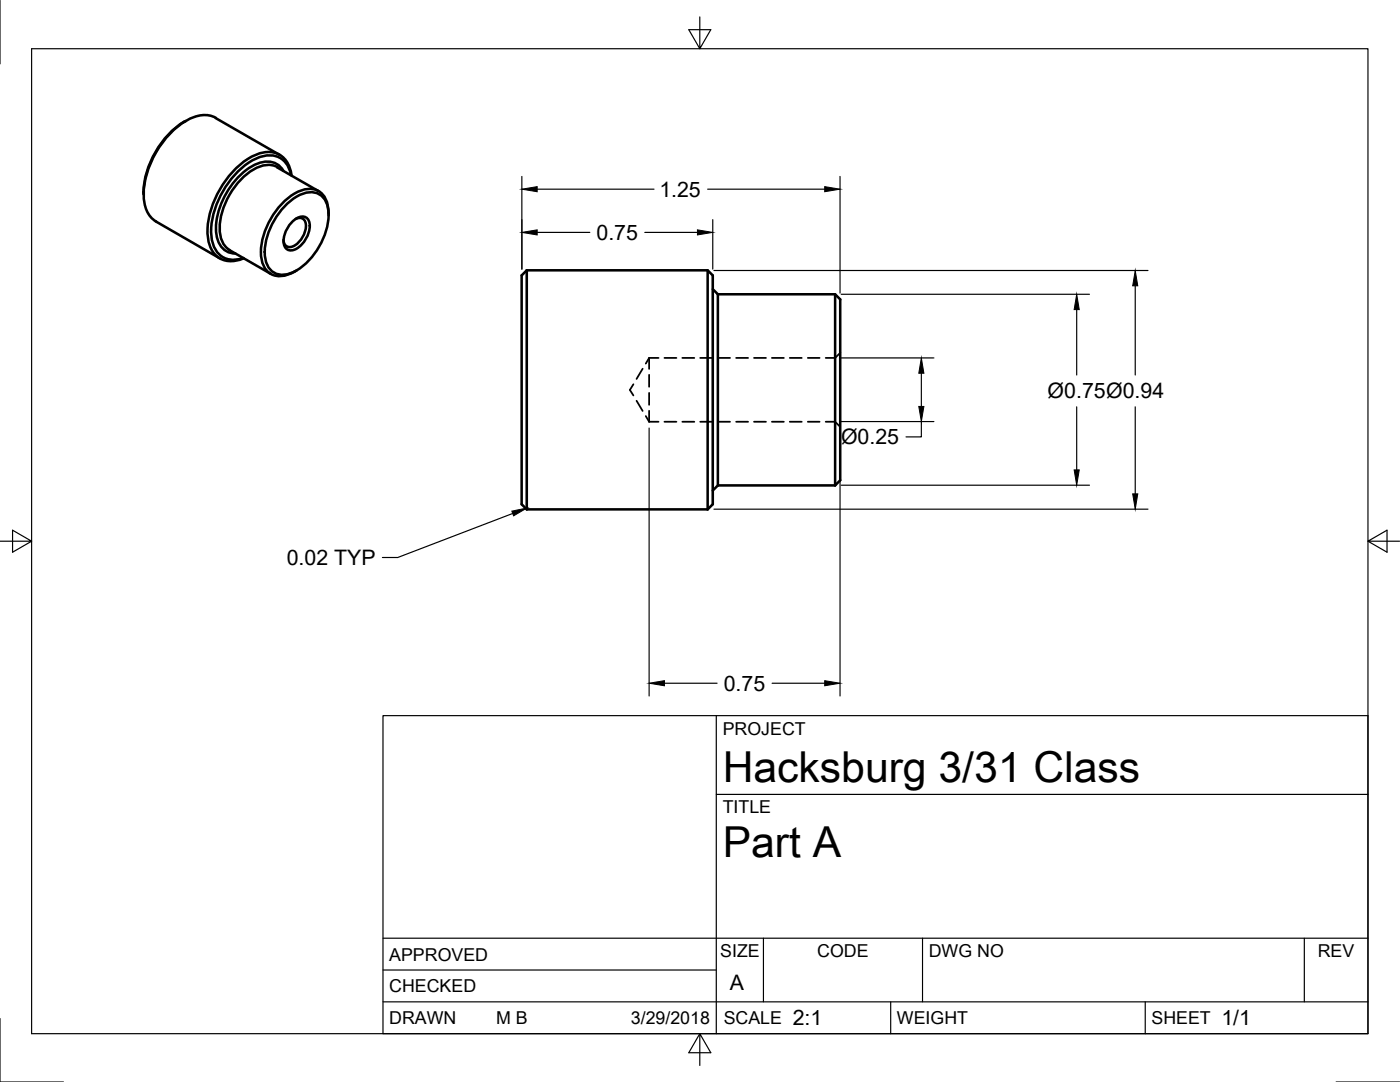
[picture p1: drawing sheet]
<svg xmlns="http://www.w3.org/2000/svg" width="279mm" height="216mm" viewBox="0 0 279 216" stroke-linecap="round" stroke-linejoin="round" font-family="sans-serif">
<!-- layer: Visible -->
<g fill="none" stroke="#000" stroke-width=".51">
<path d="M28.6 38.3v.4M36.7 24.3a17.9 17.9 0 0 0-8.1 14M37.1 24.1l-.4 .2M43 23.6l12.8 7.3M43.1 23.5a5.7 5.7 0 0 0-5.5 .3 18.4 18.4 0 0 0-8.9 15.5 5.7 5.7 0 0 0 2.4 4.9M55.3 33.4l8.3 4.7M55.4 33.3a5 5 0 0 0-5.3 .8 14.9 14.9 0 0 0-6.2 11.9 4.7 4.7 0 0 0 1.9 3.9l8.3 4.7M56.5 34.1a4 4 0 0 0-5.6-1.3 15.3 15.3 0 0 0-7.8 13.5 4 4 0 0 0 3.9 4.3M58.1 34.9a4.4 4.4 0 0 0-6.3-3.5 16.3 16.3 0 0 0-8.6 9.5 11.1 11.1 0 0 0-.2 8.8 4.3 4.3 0 0 0 5.5 1.8M58.2 35a4.7 4.7 0 0 0-5.6-4.6 13.9 13.9 0 0 0-8.4 6.8 16.3 16.3 0 0 0-2.6 10.8 4.6 4.6 0 0 0 6 3.9l1-.3M31.1 44.2l12.8 7.3M56.7 41.2a7.6 7.6 0 0 1 6-2.8 3.6 3.6 0 0 1 2.8 3.4 13.6 13.6 0 0 1-7.2 12.6 3.6 3.6 0 0 1-5.4-3.1 13.6 13.6 0 0 1 3.8-10.1z"/>
<path d="M58.2 44.4a2.35 2.35 0 0 1 3.1-.9 3.2 3.2 0 0 1 .1 3.5 4.7 4.7 0 0 1-3.3 3 1.79 1.79 0 0 1-1.5-2.5 6.1 6.1 0 0 1 1.6-3.1zM59 43.7a1.34 1.34 0 0 1 1.5 0 1.34 1.34 0 0 1 .6 1.4 4.8 4.8 0 0 1-2.8 4.1 1.26 1.26 0 0 1-1.7-1.3M59.2 54l-.4 .2M65.6 42.9a5.4 5.4 0 0 0-1.7-4.6 4.5 4.5 0 0 0-5.1 .3 14.6 14.6 0 0 0-6.7 12.8 3.8 3.8 0 0 0 5.7 3.3l1-.5M105.1 53.9h36.1l1 1.1v45.6l-1 1M105.1 53.9v47.7M105.1 53.9l-1 1.1v45.6l1 1M141.2 53.9v47.7M142.2 57.7l1.1 1M143.3 58.7h23.4l1 1v36.1l-1 1.1M143.3 58.7v38.2M166.7 58.7v38.2"/>
<path d="M166.7 96.9h-23.4l-1.1 1M105.1 101.6h36.1"/>
</g>
<!-- layer: Hidden -->
<g fill="none" stroke="#000" stroke-width=".35">
<path d="M126.4 76.7l-.7 1.1 .7 1.1M127 80l1.3 2M128.3 73.6l-1.3 2M129.5 78.4v2.4M129.5 74.8v2.4M129.5 71.4v2.2M129.5 71.4h1.9M129.5 71.4l-.6 1.2M132.6 71.4h2.4M136.2 71.4h2.4M139.7 71.4h2.4M143.3 71.4h2.4"/>
<path d="M146.9 71.4h2.4M150.5 71.4h2.4M154 71.4h2.4M157.6 71.4h2.4M161.2 71.4h2.4M167.7 70.4l-1 1h-1.9M128.9 83l.6 1.2M129.5 82v2.2M129.5 84.2h1.9M132.6 84.2h2.4M136.2 84.2h2.4M139.7 84.2h2.4"/>
<path d="M143.3 84.2h2.4M146.9 84.2h2.4M150.5 84.2h2.4M154 84.2h2.4M157.6 84.2h2.4M161.2 84.2h2.4M164.8 84.2h1.9l1 1"/>
</g>
<!-- layer: Border -->
<path d="M0 .1v12.6M6.3 9.7h266.7v196.6h-266.7zM139.7 3.4v6.3l2.2-3.8h-4.4l2.2 3.8M0 108h6.3l-3.8-2.2v4.4l3.8-2.2M273 108l3.8 2.2v-4.4l-3.8 2.2h6.3M0 203.2v12.7h12.7M139.7 206.3l-2.2 3.8h4.4l-2.2-3.8v6.3M266.7 215.9h12.6" fill="none" stroke="#000" stroke-width=".24"/>
<!-- layer: Titleblock -->
<path d="M76.4 142.8h196.6v63.5h-196.6zM143 158.5h130M143 142.8v63.5M76.4 199.9h196.6M76.4 193.6h66.6M76.4 187.2h196.6M152.4 187.2v12.7M177.8 199.9v6.4M184.1 187.2v12.7M228.6 199.9v6.4M260.3 187.2v12.7" fill="none" stroke="#000" stroke-width=".24"/>
<!-- layer: Dimensions -->
<g fill="none" stroke="#000" stroke-width=".24">
<path d="M104.1 35.2v18.5M107.2 37.7h23.3M141.2 37.7h23.4M167.6 35.2v23.3M107.2 46.4h10.5M128.7 46.4h10.5M142.2 43.8v9.9M142.5 54h86.6M167.9 58.7h49.5M226.6 57v17.8M167.9 71.4h18.5M183.9 74.5v6.6"/>
<path d="M214.9 61.8v13M129.5 85.4v53.5M167.6 86.4v52.5M167.9 96.8h49.5M167.9 84.1h18.5M183.9 84.1v3.1h-3.1M214.9 81.2v12.6M226.6 81.2v17.3M142.5 101.6h86.6M132.6 136.3h10.5M154.1 136.3h10.5"/>
</g>
<path d="M104.1 37.7l3.1-.5v1.1zM164.6 37.2l3 .5-3 .6zM104.1 46.4l3.1-.5v1zM139.2 45.9l3 .5-3 .5zM226.6 54l.5 3h-1.1zM183.9 71.4l.5 3.1h-1zM214.9 58.7l.5 3.1h-1zM183.4 81.1h1l-.5 3zM214.4 93.8h1l-.5 3zM226 98.5h1.1l-.5 3.1zM129.5 136.3l3.1-.5v1zM164.6 135.8l3 .5-3 .5z" fill="#000" stroke="#000" stroke-width=".2"/>
<!-- layer: Annotations -->
<path d="M102.1 102l3.1-.6-2.7 1.5z" fill="#000" stroke="#000" stroke-width=".2"/>
<path d="M102.3 102.5l-22.9 8.7h-3.1" fill="none" stroke="#000" stroke-width=".24"/>
<g font-size="8.5">
<text x="144.2" y="156">Hacksburg 3/31 Class</text>
<text x="144.2" y="171">Part A</text>
</g>
<g font-size="4.3">
<text x="131.6" y="39.2">1.25</text>
<text x="119" y="47.9">0.75</text>
<text x="209.1" y="79.5">Ø0.75Ø0.94</text>
<text x="167.8" y="88.6">Ø0.25</text>
<text x="57.2" y="112.7">0.02 TYP</text>
<text x="144.4" y="137.9">0.75</text>
<text x="145.7" y="197.5">A</text>
<text x="158.2" y="204.6">2:1</text>
<text x="243.8" y="204.6">1/1</text>
</g>
<g font-size="3.5">
<text x="144.2" y="146.6">PROJECT</text>
<text x="144.2" y="162.3">TITLE</text>
<text x="77.7" y="191.7">APPROVED</text>
<text x="143.7" y="191">SIZE</text>
<text x="163.1" y="191">CODE</text>
<text x="185.4" y="191">DWG NO</text>
<text x="263" y="191">REV</text>
<text x="77.7" y="198">CHECKED</text>
<text x="77.7" y="204.4">DRAWN</text>
<text x="99" y="204.4">M B</text>
<text x="125.9" y="204.4">3/29/2018</text>
<text x="144.4" y="204.4">SCALE</text>
<text x="179" y="204.4">WEIGHT</text>
<text x="229.8" y="204.4">SHEET</text>
</g>
</svg>
